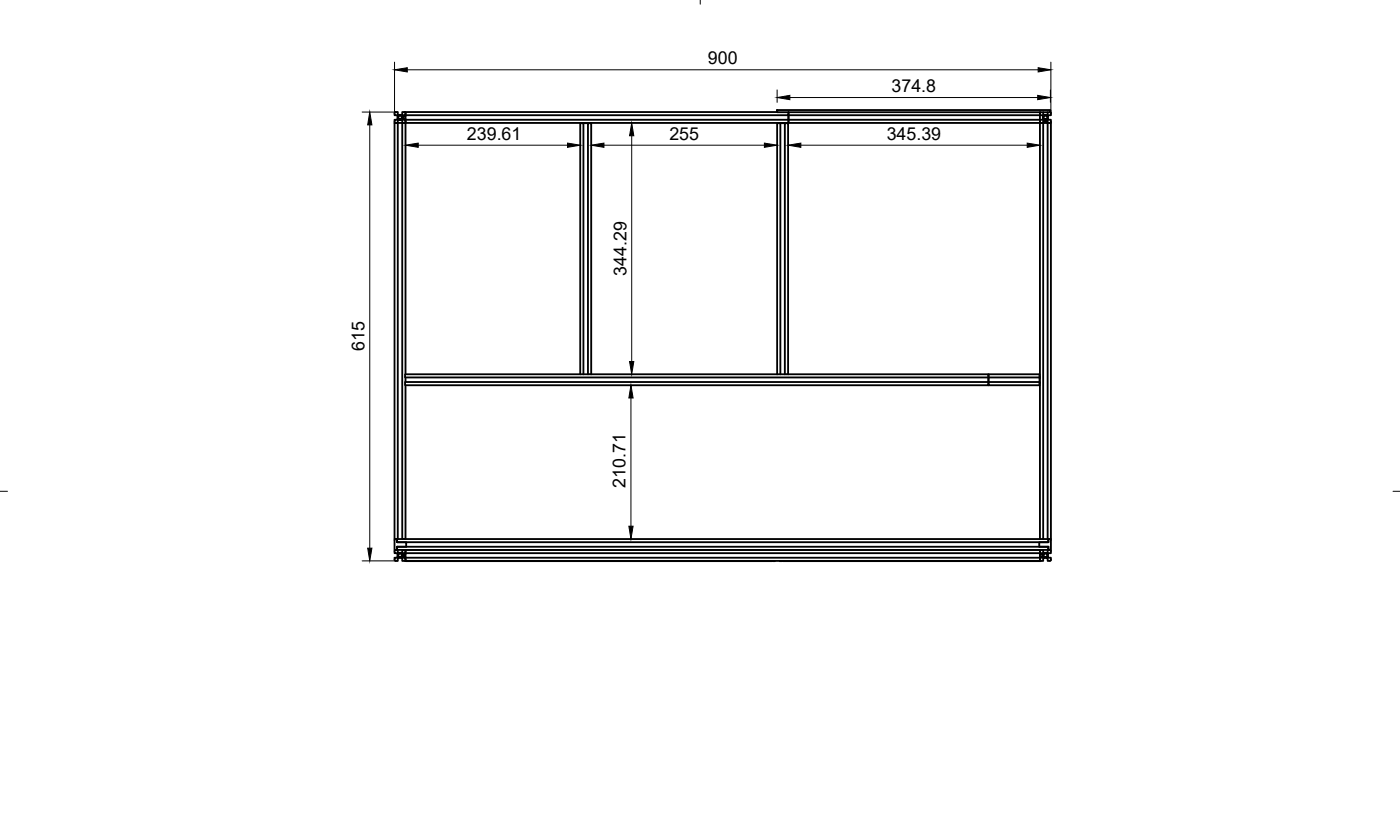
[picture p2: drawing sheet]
<svg xmlns="http://www.w3.org/2000/svg" width="384mm" height="225mm" viewBox="0 0 384 225" stroke-linecap="round" stroke-linejoin="round" font-family="sans-serif">
<!-- layer: Visible -->
<g fill="none" stroke="#000" stroke-width=".51">
<path d="M108.5 30.7h.6v.8h1.2v-.8l.9 .1v.8h-.8v1.2h.8v.7l-.3 .2M108.5 33.7h.6v-.8h1.2v.8h.6M108.5 30.7l-.3 .1v.8h.8v1.2h-.8v.7l.3 .2M109.1 33.7v114h-.9v-114h2.7M110.3 33.7v114h.9v-42.1h159.9v-3h-55M110.9 33.7h.3v68.9h47.9M111.1 32l.1-.4h105v-.9v3h69M111.1 32.5v.3M111.2 30.7l-.1 .1M111.2 32h-.7v.5h.7M159.8 33.7v.1M160 33.8h1.2"/>
<path d="M161.6 33.7v.1M213.1 30.7h-101.9v3h105v-.9h69v-1.2M213.1 30.2h75v.5h-75zM213.8 33.7v.1M214 33.7h1.2M215.6 33.7v.1M285.2 31v.6h-69v1.2h-105M285.2 33.7h2.7M285.2 33.7v114h.9v-114M285.2 31v.6h.8v1.2h-.8l.1 .8 .8 .1v-.8h1.2v.8h.6M285.2 30.7v.3M285.2 32.8v.9"/>
<path d="M285.3 30.7l-.1 .3M286.1 30.7v.8h1.2v-.8M286.3 33.7v-.5h.6v.5M287.3 33.7v114h.9v-114h-.3M288.1 30.7l.1 .9h-.8v1.2h.8v.7l-.3 .2M111.1 102.6v.8h160v-.8h14v3h-14v-.9h14M111.2 103.4v1.3M159.1 102.6h.9M159.1 102.6v-68.8h.9v68.8M160 102.6h2.1M161.2 102.6v-68.8h.9v68.8M162.1 102.6h51"/>
<path d="M213.1 102.6h.9M213.1 102.6v-68.8h.9v68.8M214 102.6h2.1M215.2 102.6v-68.8h.9v68.8M285.1 103.4h-14v1.3h-160v.8M285.1 103.6h.1M285.1 104.9h.1M285.1 103.1h.1M108.2 147.7v3h.9v.8h1.2v-.8h.6M108.2 153.4l.3 .3M108.5 150.7l-.3 .2v.7h.8v1.2h-.8v.6M108.9 147.7v.9"/>
<path d="M108.9 148.6h2.5v1.2M108.9 148.6h178.6M109.1 150.7h1.2M109.1 147.7h1.2M110.9 150.7h174.6M110.9 150.7l.3 .2v.7h-.8v1.2h.8v.6M111.2 152h-.5v.6h.5M111.2 147.7h174M111.2 153.4l-.1 .3h-.8v-.8h-1.2v.8h-.6M111.3 153.7h100.4M212.6 153.7h-.8M213.8 153.7h.8"/>
<path d="M285.2 151v-.3h-174v3h174v-.3M285.2 151v.6h-174M285.2 151.6v1.2h-174M285.2 153.4l.1 .3h.8v-.8h1.2v.8h.8l.1-.3M285.2 151v.6h.8v1.2h-.8v.6M285.2 150.8h.1M285.2 152h.7v.6h-.7M285.2 152.8v.6M285.3 151.6l-.1 .1M285.3 153.6l-70.6 .1M285.3 151.7v.3M285.3 152.6v.2"/>
<path d="M285.5 150.7h.6v.8h1.2v-.8h.6M285.5 150.7l-.3 .3M286.1 150.7h1.2M286.1 147.7h1.2M287.5 149.8v.9zM287.5 147.7v.9M287.5 149.8h-178.6v.9M287.5 148.6h-2.5v1.2M287.9 150.7l.3 .2v.7h-.8v1.2h.8v.6M288.2 147.7v3h-.3"/>
<circle cx="109.7" cy="32.2" r=".5"/>
<circle cx="286.7" cy="32.2" r=".5"/>
<circle cx="109.7" cy="152.2" r=".5"/>
<circle cx="286.7" cy="152.2" r=".5"/>
</g>
<!-- layer: BORDER -->
<path d="M192 -.1v1.2M0 134.6h2M382 134.6h2" fill="none" stroke="#000" stroke-width=".27"/>
<!-- layer: FD_Dimensions -->
<g fill="none" stroke="#000" stroke-width=".27">
<path d="M108.2 17v14.6M111.7 19.1h173M288.2 17v14.6M99.3 30.7h9.8M101.4 34.2v116M114.7 39.8h40.9M165.6 39.8h44M173.2 37.2v61.9M213.1 24.6v3.5M216.6 26.7h68M219.6 39.8h62.1M288.1 24.6v3.5"/>
<path d="M173 109.1v35.1M99.3 153.7h9.8"/>
</g>
<g fill="#000" stroke="#000" stroke-width=".27">
<path d="M108.2 19.1l3.5-.5v1.1zM284.7 18.6l3.5 .5-3.5 .6zM101.4 30.7l.6 3.5h-1.2zM111.2 39.8l3.5-.6v1.2zM155.6 39.2l3.5 .6-3.5 .6zM162.1 39.8l3.5-.6v1.2zM173.2 33.7l.6 3.5h-1.1zM209.6 39.2l3.5 .6-3.5 .6zM213.1 26.7l3.5-.6v1.2zM216.1 39.8l3.5-.6v1.2zM281.7 39.2l3.5 .6-3.5 .6zM284.6 26.1l3.5 .6-3.5 .6z"/>
<path d="M172.7 99.1h1.1l-.6 3.5zM173 105.6l.6 3.5h-1.1zM100.8 150.2h1.2l-.6 3.5zM172.5 144.2h1.1l-.6 3.5z"/>
</g>
<g font-size="4.9">
<text x="194.1" y="17.7">900</text>
<text x="244.5" y="25.3">374.8</text>
<text x="128.1" y="38.3">239.61</text>
<text x="183.6" y="38.3">255</text>
<text x="243.2" y="38.3">345.39</text>
<text x="171.8" y="75.6" transform="rotate(-90 171.8 75.6)">344.29</text>
<text x="99.9" y="96.3" transform="rotate(-90 99.9 96.3)">615</text>
<text x="171.6" y="133.7" transform="rotate(-90 171.6 133.7)">210.71</text>
</g>
</svg>
